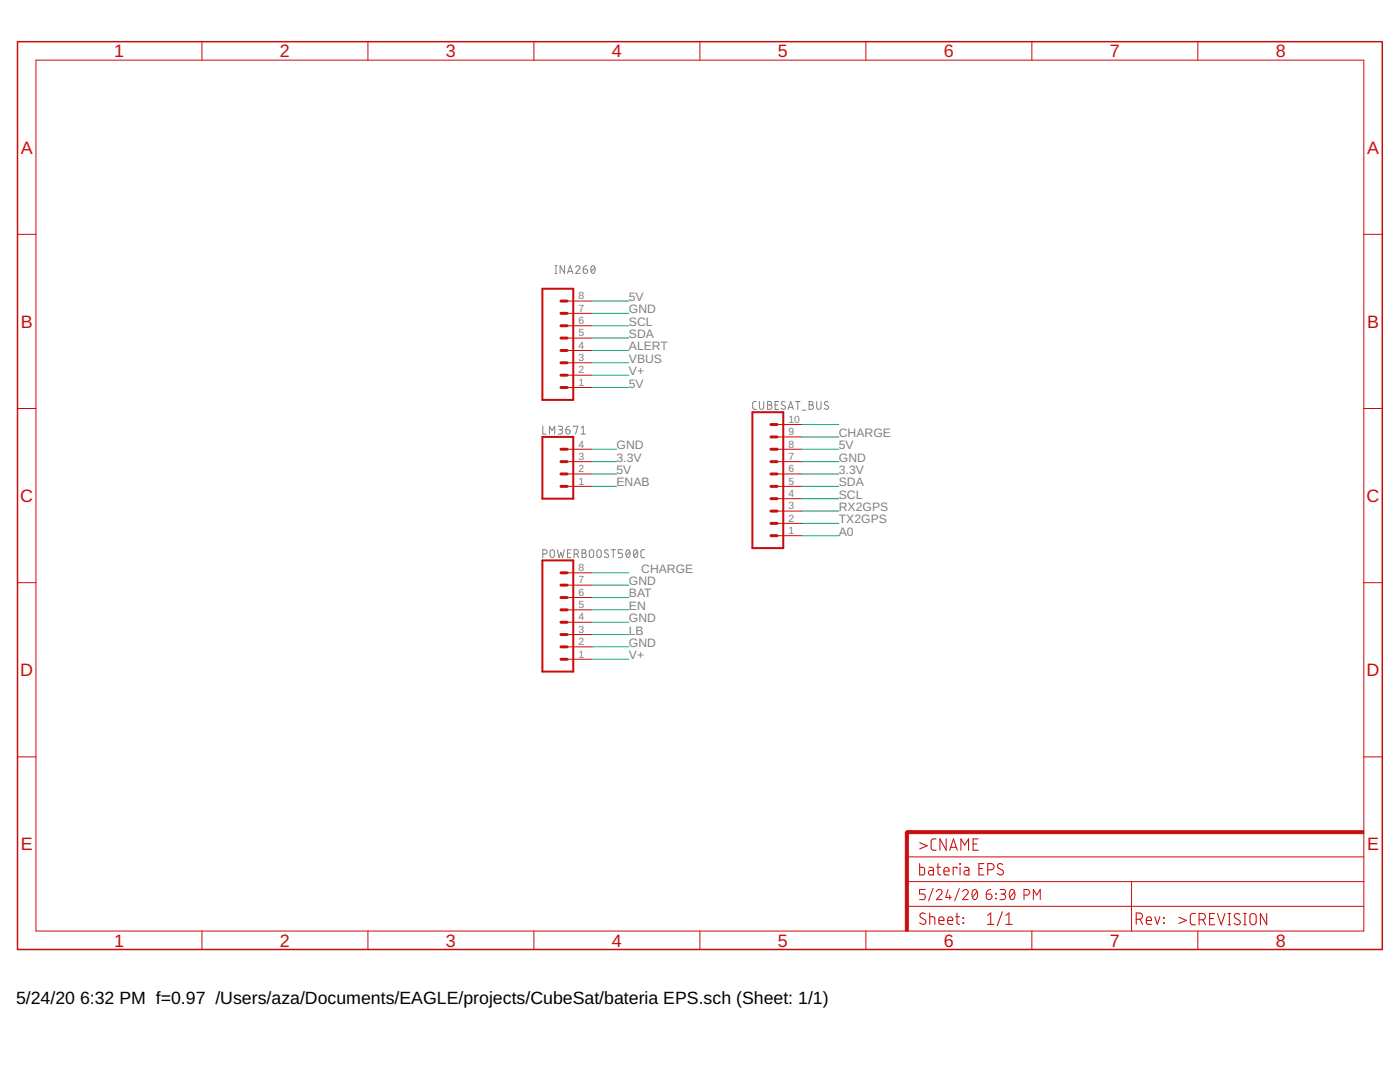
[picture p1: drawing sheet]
<?xml version="1.0" encoding="utf-8"?>
<!DOCTYPE eagle SYSTEM "eagle.dtd">
<!--
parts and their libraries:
SparkFun-Connectors: Licensing: Creative Commons ShareAlike 4.0 International - https://creativecommons.org/licenses/by-sa/4.0
-->
<eagle version="9.6.1">
<drawing>
<settings>
<setting alwaysvectorfont="no"/>
<setting verticaltext="up"/>
</settings>
<grid distance="0.1" unitdist="inch" unit="inch" style="lines" multiple="1" display="no" altdistance="0.01" altunitdist="inch" altunit="inch"/>
<schematic xreflabel="%F%N/%S.%C%R" xrefpart="/%S.%C%R">
<libraries>
<library name="SparkFun-Connectors">
<symbols>
<symbol name="CONN_10">
<wire x1="6.35" y1="-20.32" x2="0" y2="-20.32" width="0.4064" layer="94"/>
<wire x1="3.81" y1="-12.7" x2="5.08" y2="-12.7" width="0.6096" layer="94"/>
<wire x1="3.81" y1="-15.24" x2="5.08" y2="-15.24" width="0.6096" layer="94"/>
<wire x1="3.81" y1="-17.78" x2="5.08" y2="-17.78" width="0.6096" layer="94"/>
<wire x1="0" y1="7.62" x2="0" y2="-20.32" width="0.4064" layer="94"/>
<wire x1="6.35" y1="-20.32" x2="6.35" y2="7.62" width="0.4064" layer="94"/>
<wire x1="0" y1="7.62" x2="6.35" y2="7.62" width="0.4064" layer="94"/>
<wire x1="3.81" y1="-7.62" x2="5.08" y2="-7.62" width="0.6096" layer="94"/>
<wire x1="3.81" y1="-10.16" x2="5.08" y2="-10.16" width="0.6096" layer="94"/>
<wire x1="3.81" y1="-5.08" x2="5.08" y2="-5.08" width="0.6096" layer="94"/>
<wire x1="3.81" y1="-2.54" x2="5.08" y2="-2.54" width="0.6096" layer="94"/>
<wire x1="3.81" y1="0" x2="5.08" y2="0" width="0.6096" layer="94"/>
<wire x1="3.81" y1="2.54" x2="5.08" y2="2.54" width="0.6096" layer="94"/>
<wire x1="3.81" y1="5.08" x2="5.08" y2="5.08" width="0.6096" layer="94"/>
<text x="0" y="-22.606" size="1.778" layer="96" font="vector">&gt;VALUE</text>
<text x="0" y="8.128" size="1.778" layer="95" font="vector">&gt;NAME</text>
<pin name="1" x="10.16" y="-17.78" visible="pad" length="middle" direction="pas" swaplevel="1" rot="R180"/>
<pin name="2" x="10.16" y="-15.24" visible="pad" length="middle" direction="pas" swaplevel="1" rot="R180"/>
<pin name="3" x="10.16" y="-12.7" visible="pad" length="middle" direction="pas" swaplevel="1" rot="R180"/>
<pin name="4" x="10.16" y="-10.16" visible="pad" length="middle" direction="pas" swaplevel="1" rot="R180"/>
<pin name="5" x="10.16" y="-7.62" visible="pad" length="middle" direction="pas" swaplevel="1" rot="R180"/>
<pin name="6" x="10.16" y="-5.08" visible="pad" length="middle" direction="pas" swaplevel="1" rot="R180"/>
<pin name="7" x="10.16" y="-2.54" visible="pad" length="middle" direction="pas" swaplevel="1" rot="R180"/>
<pin name="8" x="10.16" y="0" visible="pad" length="middle" direction="pas" swaplevel="1" rot="R180"/>
<pin name="9" x="10.16" y="2.54" visible="pad" length="middle" direction="pas" swaplevel="1" rot="R180"/>
<pin name="10" x="10.16" y="5.08" visible="pad" length="middle" direction="pas" swaplevel="1" rot="R180"/>
</symbol>
<symbol name="CONN_08">
<wire x1="1.27" y1="-10.16" x2="-5.08" y2="-10.16" width="0.4064" layer="94"/>
<wire x1="-1.27" y1="-2.54" x2="0" y2="-2.54" width="0.6096" layer="94"/>
<wire x1="-1.27" y1="-5.08" x2="0" y2="-5.08" width="0.6096" layer="94"/>
<wire x1="-1.27" y1="-7.62" x2="0" y2="-7.62" width="0.6096" layer="94"/>
<wire x1="-5.08" y1="12.7" x2="-5.08" y2="-10.16" width="0.4064" layer="94"/>
<wire x1="1.27" y1="-10.16" x2="1.27" y2="12.7" width="0.4064" layer="94"/>
<wire x1="-5.08" y1="12.7" x2="1.27" y2="12.7" width="0.4064" layer="94"/>
<wire x1="-1.27" y1="2.54" x2="0" y2="2.54" width="0.6096" layer="94"/>
<wire x1="-1.27" y1="0" x2="0" y2="0" width="0.6096" layer="94"/>
<wire x1="-1.27" y1="5.08" x2="0" y2="5.08" width="0.6096" layer="94"/>
<wire x1="-1.27" y1="7.62" x2="0" y2="7.62" width="0.6096" layer="94"/>
<wire x1="-1.27" y1="10.16" x2="0" y2="10.16" width="0.6096" layer="94"/>
<text x="-5.08" y="-12.446" size="1.778" layer="96" font="vector">&gt;VALUE</text>
<text x="-5.08" y="13.208" size="1.778" layer="95" font="vector">&gt;NAME</text>
<pin name="1" x="5.08" y="-7.62" visible="pad" length="middle" direction="pas" swaplevel="1" rot="R180"/>
<pin name="2" x="5.08" y="-5.08" visible="pad" length="middle" direction="pas" swaplevel="1" rot="R180"/>
<pin name="3" x="5.08" y="-2.54" visible="pad" length="middle" direction="pas" swaplevel="1" rot="R180"/>
<pin name="4" x="5.08" y="0" visible="pad" length="middle" direction="pas" swaplevel="1" rot="R180"/>
<pin name="5" x="5.08" y="2.54" visible="pad" length="middle" direction="pas" swaplevel="1" rot="R180"/>
<pin name="6" x="5.08" y="5.08" visible="pad" length="middle" direction="pas" swaplevel="1" rot="R180"/>
<pin name="7" x="5.08" y="7.62" visible="pad" length="middle" direction="pas" swaplevel="1" rot="R180"/>
<pin name="8" x="5.08" y="10.16" visible="pad" length="middle" direction="pas" swaplevel="1" rot="R180"/>
</symbol>
<symbol name="CONN_04">
<wire x1="1.27" y1="-5.08" x2="-5.08" y2="-5.08" width="0.4064" layer="94"/>
<wire x1="-1.27" y1="2.54" x2="0" y2="2.54" width="0.6096" layer="94"/>
<wire x1="-1.27" y1="0" x2="0" y2="0" width="0.6096" layer="94"/>
<wire x1="-1.27" y1="-2.54" x2="0" y2="-2.54" width="0.6096" layer="94"/>
<wire x1="-5.08" y1="7.62" x2="-5.08" y2="-5.08" width="0.4064" layer="94"/>
<wire x1="1.27" y1="-5.08" x2="1.27" y2="7.62" width="0.4064" layer="94"/>
<wire x1="-5.08" y1="7.62" x2="1.27" y2="7.62" width="0.4064" layer="94"/>
<wire x1="-1.27" y1="5.08" x2="0" y2="5.08" width="0.6096" layer="94"/>
<text x="-5.08" y="-7.366" size="1.778" layer="96" font="vector">&gt;VALUE</text>
<text x="-5.08" y="8.128" size="1.778" layer="95" font="vector">&gt;NAME</text>
<pin name="1" x="5.08" y="-2.54" visible="pad" length="middle" direction="pas" swaplevel="1" rot="R180"/>
<pin name="2" x="5.08" y="0" visible="pad" length="middle" direction="pas" swaplevel="1" rot="R180"/>
<pin name="3" x="5.08" y="2.54" visible="pad" length="middle" direction="pas" swaplevel="1" rot="R180"/>
<pin name="4" x="5.08" y="5.08" visible="pad" length="middle" direction="pas" swaplevel="1" rot="R180"/>
</symbol>
</symbols>
<devicesets>
<deviceset name="CONN_10" prefix="J" uservalue="yes">
<gates>
<gate name="J1" symbol="CONN_10" x="0" y="7.62"/>
</gates>
<devices>
<device name="&quot;" package="1X10">
<connects>
<connect gate="J1" pin="1" pad="1"/>
<connect gate="J1" pin="10" pad="10"/>
<connect gate="J1" pin="2" pad="2"/>
<connect gate="J1" pin="3" pad="3"/>
<connect gate="J1" pin="4" pad="4"/>
<connect gate="J1" pin="5" pad="5"/>
<connect gate="J1" pin="6" pad="6"/>
<connect gate="J1" pin="7" pad="7"/>
<connect gate="J1" pin="8" pad="8"/>
<connect gate="J1" pin="9" pad="9"/>
</connects>
<technologies>
<technology name="">
<attribute name="PROD_ID" value="CONN-11563"/>
</technology>
</technologies>
</device>
<device name="2MM" package="1X10-2MM">
<connects>
<connect gate="J1" pin="1" pad="1"/>
<connect gate="J1" pin="10" pad="10"/>
<connect gate="J1" pin="2" pad="2"/>
<connect gate="J1" pin="3" pad="3"/>
<connect gate="J1" pin="4" pad="4"/>
<connect gate="J1" pin="5" pad="5"/>
<connect gate="J1" pin="6" pad="6"/>
<connect gate="J1" pin="7" pad="7"/>
<connect gate="J1" pin="8" pad="8"/>
<connect gate="J1" pin="9" pad="9"/>
</connects>
<technologies>
<technology name="">
<attribute name="PROD_ID" value="CONN-08875" constant="no"/>
<attribute name="SF_ID" value="PRT-08272" constant="no"/>
</technology>
</technologies>
</device>
<device name="2MMSMD" package="1X10-2MM-SMD">
<connects>
<connect gate="J1" pin="1" pad="1"/>
<connect gate="J1" pin="10" pad="10"/>
<connect gate="J1" pin="2" pad="2"/>
<connect gate="J1" pin="3" pad="3"/>
<connect gate="J1" pin="4" pad="4"/>
<connect gate="J1" pin="5" pad="5"/>
<connect gate="J1" pin="6" pad="6"/>
<connect gate="J1" pin="7" pad="7"/>
<connect gate="J1" pin="8" pad="8"/>
<connect gate="J1" pin="9" pad="9"/>
</connects>
<technologies>
<technology name="">
<attribute name="PROD_ID" value="CONN-09042" constant="no"/>
<attribute name="SF_ID" value="PRT-10030" constant="no"/>
</technology>
</technologies>
</device>
<device name="LOCK" package="1X10_LOCK">
<connects>
<connect gate="J1" pin="1" pad="1"/>
<connect gate="J1" pin="10" pad="10"/>
<connect gate="J1" pin="2" pad="2"/>
<connect gate="J1" pin="3" pad="3"/>
<connect gate="J1" pin="4" pad="4"/>
<connect gate="J1" pin="5" pad="5"/>
<connect gate="J1" pin="6" pad="6"/>
<connect gate="J1" pin="7" pad="7"/>
<connect gate="J1" pin="8" pad="8"/>
<connect gate="J1" pin="9" pad="9"/>
</connects>
<technologies>
<technology name=""/>
</technologies>
</device>
<device name="LOCK_LONGPADS" package="1X10_LOCK_LONGPADS">
<connects>
<connect gate="J1" pin="1" pad="1"/>
<connect gate="J1" pin="10" pad="10"/>
<connect gate="J1" pin="2" pad="2"/>
<connect gate="J1" pin="3" pad="3"/>
<connect gate="J1" pin="4" pad="4"/>
<connect gate="J1" pin="5" pad="5"/>
<connect gate="J1" pin="6" pad="6"/>
<connect gate="J1" pin="7" pad="7"/>
<connect gate="J1" pin="8" pad="8"/>
<connect gate="J1" pin="9" pad="9"/>
</connects>
<technologies>
<technology name=""/>
</technologies>
</device>
<device name="SMD_COMBO-FEMALE" package="1X10_SMD_COMBINED">
<connects>
<connect gate="J1" pin="1" pad="1A 1B"/>
<connect gate="J1" pin="10" pad="10A 10B"/>
<connect gate="J1" pin="2" pad="2A 2B"/>
<connect gate="J1" pin="3" pad="3A 3B"/>
<connect gate="J1" pin="4" pad="4A 4B"/>
<connect gate="J1" pin="5" pad="5A 5B"/>
<connect gate="J1" pin="6" pad="6A 6B"/>
<connect gate="J1" pin="7" pad="7A 7B"/>
<connect gate="J1" pin="8" pad="8A 8B"/>
<connect gate="J1" pin="9" pad="9A 9B"/>
</connects>
<technologies>
<technology name="">
<attribute name="PROD_ID" value="CONN-11219"/>
</technology>
</technologies>
</device>
<device name="SMD_MALE" package="1X10_SMD_MALE">
<connects>
<connect gate="J1" pin="1" pad="1"/>
<connect gate="J1" pin="10" pad="10"/>
<connect gate="J1" pin="2" pad="2"/>
<connect gate="J1" pin="3" pad="3"/>
<connect gate="J1" pin="4" pad="4"/>
<connect gate="J1" pin="5" pad="5"/>
<connect gate="J1" pin="6" pad="6"/>
<connect gate="J1" pin="7" pad="7"/>
<connect gate="J1" pin="8" pad="8"/>
<connect gate="J1" pin="9" pad="9"/>
</connects>
<technologies>
<technology name="">
<attribute name="PROD_ID" value="CONN-11291"/>
</technology>
</technologies>
</device>
<device name="NO_SILK_PTH_FEMALE" package="1X10_NO_SILK">
<connects>
<connect gate="J1" pin="1" pad="1"/>
<connect gate="J1" pin="10" pad="10"/>
<connect gate="J1" pin="2" pad="2"/>
<connect gate="J1" pin="3" pad="3"/>
<connect gate="J1" pin="4" pad="4"/>
<connect gate="J1" pin="5" pad="5"/>
<connect gate="J1" pin="6" pad="6"/>
<connect gate="J1" pin="7" pad="7"/>
<connect gate="J1" pin="8" pad="8"/>
<connect gate="J1" pin="9" pad="9"/>
</connects>
<technologies>
<technology name=""/>
</technologies>
</device>
<device name="LOCK_NS" package="1X10_LOCK_NS">
<connects>
<connect gate="J1" pin="1" pad="1"/>
<connect gate="J1" pin="10" pad="10"/>
<connect gate="J1" pin="2" pad="2"/>
<connect gate="J1" pin="3" pad="3"/>
<connect gate="J1" pin="4" pad="4"/>
<connect gate="J1" pin="5" pad="5"/>
<connect gate="J1" pin="6" pad="6"/>
<connect gate="J1" pin="7" pad="7"/>
<connect gate="J1" pin="8" pad="8"/>
<connect gate="J1" pin="9" pad="9"/>
</connects>
<technologies>
<technology name=""/>
</technologies>
</device>
<device name="1.25MM_SMD" package="1X10-1.25MM-SMD">
<connects>
<connect gate="J1" pin="1" pad="1"/>
<connect gate="J1" pin="10" pad="10"/>
<connect gate="J1" pin="2" pad="2"/>
<connect gate="J1" pin="3" pad="3"/>
<connect gate="J1" pin="4" pad="4"/>
<connect gate="J1" pin="5" pad="5"/>
<connect gate="J1" pin="6" pad="6"/>
<connect gate="J1" pin="7" pad="7"/>
<connect gate="J1" pin="8" pad="8"/>
<connect gate="J1" pin="9" pad="9"/>
</connects>
<technologies>
<technology name=""/>
</technologies>
</device>
<device name="3.5MM-10" package="SCREWTERMINAL-3.5MM-10">
<connects>
<connect gate="J1" pin="1" pad="1"/>
<connect gate="J1" pin="10" pad="10"/>
<connect gate="J1" pin="2" pad="2"/>
<connect gate="J1" pin="3" pad="3"/>
<connect gate="J1" pin="4" pad="4"/>
<connect gate="J1" pin="5" pad="5"/>
<connect gate="J1" pin="6" pad="6"/>
<connect gate="J1" pin="7" pad="7"/>
<connect gate="J1" pin="8" pad="8"/>
<connect gate="J1" pin="9" pad="9"/>
</connects>
<technologies>
<technology name=""/>
</technologies>
</device>
</devices>
</deviceset>
<deviceset name="CONN_08" prefix="J" uservalue="yes">
<gates>
<gate name="G$1" symbol="CONN_08" x="-2.54" y="0"/>
</gates>
<devices>
<device name="&quot;" package="1X08">
<connects>
<connect gate="G$1" pin="1" pad="1"/>
<connect gate="G$1" pin="2" pad="2"/>
<connect gate="G$1" pin="3" pad="3"/>
<connect gate="G$1" pin="4" pad="4"/>
<connect gate="G$1" pin="5" pad="5"/>
<connect gate="G$1" pin="6" pad="6"/>
<connect gate="G$1" pin="7" pad="7"/>
<connect gate="G$1" pin="8" pad="8"/>
</connects>
<technologies>
<technology name="">
<attribute name="PROD_ID" value="CONN-08438"/>
</technology>
</technologies>
</device>
<device name="LOCK" package="1X08_LOCK">
<connects>
<connect gate="G$1" pin="1" pad="1"/>
<connect gate="G$1" pin="2" pad="2"/>
<connect gate="G$1" pin="3" pad="3"/>
<connect gate="G$1" pin="4" pad="4"/>
<connect gate="G$1" pin="5" pad="5"/>
<connect gate="G$1" pin="6" pad="6"/>
<connect gate="G$1" pin="7" pad="7"/>
<connect gate="G$1" pin="8" pad="8"/>
</connects>
<technologies>
<technology name=""/>
</technologies>
</device>
<device name="LOCK_LONGPADS" package="1X08_LOCK_LONGPADS">
<connects>
<connect gate="G$1" pin="1" pad="1"/>
<connect gate="G$1" pin="2" pad="2"/>
<connect gate="G$1" pin="3" pad="3"/>
<connect gate="G$1" pin="4" pad="4"/>
<connect gate="G$1" pin="5" pad="5"/>
<connect gate="G$1" pin="6" pad="6"/>
<connect gate="G$1" pin="7" pad="7"/>
<connect gate="G$1" pin="8" pad="8"/>
</connects>
<technologies>
<technology name=""/>
</technologies>
</device>
<device name="LONGPADS" package="1X08_LONGPADS">
<connects>
<connect gate="G$1" pin="1" pad="1"/>
<connect gate="G$1" pin="2" pad="2"/>
<connect gate="G$1" pin="3" pad="3"/>
<connect gate="G$1" pin="4" pad="4"/>
<connect gate="G$1" pin="5" pad="5"/>
<connect gate="G$1" pin="6" pad="6"/>
<connect gate="G$1" pin="7" pad="7"/>
<connect gate="G$1" pin="8" pad="8"/>
</connects>
<technologies>
<technology name=""/>
</technologies>
</device>
<device name="3.5MM-8" package="SCREWTERMINAL-3.5MM-8">
<connects>
<connect gate="G$1" pin="1" pad="1"/>
<connect gate="G$1" pin="2" pad="2"/>
<connect gate="G$1" pin="3" pad="3"/>
<connect gate="G$1" pin="4" pad="4"/>
<connect gate="G$1" pin="5" pad="5"/>
<connect gate="G$1" pin="6" pad="6"/>
<connect gate="G$1" pin="7" pad="7"/>
<connect gate="G$1" pin="8" pad="8"/>
</connects>
<technologies>
<technology name=""/>
</technologies>
</device>
<device name="SMD-STRAIGHT-FEMALE" package="1X08_SMD">
<connects>
<connect gate="G$1" pin="1" pad="1"/>
<connect gate="G$1" pin="2" pad="2"/>
<connect gate="G$1" pin="3" pad="3"/>
<connect gate="G$1" pin="4" pad="4"/>
<connect gate="G$1" pin="5" pad="5"/>
<connect gate="G$1" pin="6" pad="6"/>
<connect gate="G$1" pin="7" pad="7"/>
<connect gate="G$1" pin="8" pad="8"/>
</connects>
<technologies>
<technology name="">
<attribute name="PROD_ID" value="CONN-10204"/>
<attribute name="SF_ID" value="PRT-11543" constant="no"/>
</technology>
</technologies>
</device>
<device name="SMD-STRAIGHT-ALT-FEMALE" package="1X08_SMD_ALT">
<connects>
<connect gate="G$1" pin="1" pad="1"/>
<connect gate="G$1" pin="2" pad="2"/>
<connect gate="G$1" pin="3" pad="3"/>
<connect gate="G$1" pin="4" pad="4"/>
<connect gate="G$1" pin="5" pad="5"/>
<connect gate="G$1" pin="6" pad="6"/>
<connect gate="G$1" pin="7" pad="7"/>
<connect gate="G$1" pin="8" pad="8"/>
</connects>
<technologies>
<technology name="">
<attribute name="PROD_ID" value="CONN-10204"/>
<attribute name="SF_ID" value="PRT-11543" constant="no"/>
</technology>
</technologies>
</device>
<device name="SMD-COMBO-FEMALE" package="1X08_SMD_COMBINED">
<connects>
<connect gate="G$1" pin="1" pad="1 1@2"/>
<connect gate="G$1" pin="2" pad="2 2@2"/>
<connect gate="G$1" pin="3" pad="3 3@2"/>
<connect gate="G$1" pin="4" pad="4 4@2"/>
<connect gate="G$1" pin="5" pad="5 5@2"/>
<connect gate="G$1" pin="6" pad="6 6@2"/>
<connect gate="G$1" pin="7" pad="7 7@2"/>
<connect gate="G$1" pin="8" pad="8 8@2"/>
</connects>
<technologies>
<technology name="">
<attribute name="PROD_ID" value="CONN-10204"/>
<attribute name="SF_ID" value="PRT-11543" constant="no"/>
</technology>
</technologies>
</device>
<device name="BM08B-SRSS-TB" package="BM08B-SRSS-TB">
<connects>
<connect gate="G$1" pin="1" pad="1"/>
<connect gate="G$1" pin="2" pad="2"/>
<connect gate="G$1" pin="3" pad="3"/>
<connect gate="G$1" pin="4" pad="4"/>
<connect gate="G$1" pin="5" pad="5"/>
<connect gate="G$1" pin="6" pad="6"/>
<connect gate="G$1" pin="7" pad="7"/>
<connect gate="G$1" pin="8" pad="8"/>
</connects>
<technologies>
<technology name="">
<attribute name="PROD_ID" value="CONN-10556" constant="no"/>
</technology>
</technologies>
</device>
<device name="SMD-MALE" package="1X08_SMD_MALE">
<connects>
<connect gate="G$1" pin="1" pad="1"/>
<connect gate="G$1" pin="2" pad="2"/>
<connect gate="G$1" pin="3" pad="3"/>
<connect gate="G$1" pin="4" pad="4"/>
<connect gate="G$1" pin="5" pad="5"/>
<connect gate="G$1" pin="6" pad="6"/>
<connect gate="G$1" pin="7" pad="7"/>
<connect gate="G$1" pin="8" pad="8"/>
</connects>
<technologies>
<technology name="">
<attribute name="PROD_ID" value="CONN-11292"/>
<attribute name="SF_ID" value="PRT-11541" constant="no"/>
</technology>
</technologies>
</device>
<device name="NO_SILK_FEMALE_PTH" package="1X08_NO_SILK">
<connects>
<connect gate="G$1" pin="1" pad="1"/>
<connect gate="G$1" pin="2" pad="2"/>
<connect gate="G$1" pin="3" pad="3"/>
<connect gate="G$1" pin="4" pad="4"/>
<connect gate="G$1" pin="5" pad="5"/>
<connect gate="G$1" pin="6" pad="6"/>
<connect gate="G$1" pin="7" pad="7"/>
<connect gate="G$1" pin="8" pad="8"/>
</connects>
<technologies>
<technology name="">
<attribute name="PROD_ID" value="CONN-08438"/>
</technology>
</technologies>
</device>
<device name="LOCK_NO_SILK" package="1X08_LOCK_NO_SILK">
<connects>
<connect gate="G$1" pin="1" pad="1"/>
<connect gate="G$1" pin="2" pad="2"/>
<connect gate="G$1" pin="3" pad="3"/>
<connect gate="G$1" pin="4" pad="4"/>
<connect gate="G$1" pin="5" pad="5"/>
<connect gate="G$1" pin="6" pad="6"/>
<connect gate="G$1" pin="7" pad="7"/>
<connect gate="G$1" pin="8" pad="8"/>
</connects>
<technologies>
<technology name=""/>
</technologies>
</device>
<device name="FEMALE_LOCK" package="1X08_FEMALE_LOCK">
<connects>
<connect gate="G$1" pin="1" pad="1"/>
<connect gate="G$1" pin="2" pad="2"/>
<connect gate="G$1" pin="3" pad="3"/>
<connect gate="G$1" pin="4" pad="4"/>
<connect gate="G$1" pin="5" pad="5"/>
<connect gate="G$1" pin="6" pad="6"/>
<connect gate="G$1" pin="7" pad="7"/>
<connect gate="G$1" pin="8" pad="8"/>
</connects>
<technologies>
<technology name="">
<attribute name="PROD_ID" value="CONN-09233" constant="no"/>
<attribute name="SF_ID" value="PRT-09279" constant="no"/>
</technology>
</technologies>
</device>
<device name="SMD-COMBO-FEMALE_NC" package="1X08_SMD_COMBINED_NC">
<connects>
<connect gate="G$1" pin="1" pad="1 1@2"/>
<connect gate="G$1" pin="2" pad="2 2@2"/>
<connect gate="G$1" pin="3" pad="3 3@2"/>
<connect gate="G$1" pin="4" pad="4 4@2"/>
<connect gate="G$1" pin="5" pad="5 5@2"/>
<connect gate="G$1" pin="6" pad="6 6@2"/>
<connect gate="G$1" pin="7" pad="7 7@2"/>
<connect gate="G$1" pin="8" pad="8 8@2"/>
</connects>
<technologies>
<technology name="">
<attribute name="PROD_ID" value="CONN-10204" constant="no"/>
</technology>
</technologies>
</device>
</devices>
</deviceset>
<deviceset name="CONN_04" prefix="J" uservalue="yes">
<gates>
<gate name="J1" symbol="CONN_04" x="-2.54" y="0"/>
</gates>
<devices>
<device name="PTH" package="1X04">
<connects>
<connect gate="J1" pin="1" pad="1"/>
<connect gate="J1" pin="2" pad="2"/>
<connect gate="J1" pin="3" pad="3"/>
<connect gate="J1" pin="4" pad="4"/>
</connects>
<technologies>
<technology name="">
<attribute name="PROD_ID" value="CONN-09696" constant="no"/>
</technology>
</technologies>
</device>
<device name="POLAR" package="MOLEX-1X4">
<connects>
<connect gate="J1" pin="1" pad="1"/>
<connect gate="J1" pin="2" pad="2"/>
<connect gate="J1" pin="3" pad="3"/>
<connect gate="J1" pin="4" pad="4"/>
</connects>
<technologies>
<technology name="">
<attribute name="PROD_ID" value="CONN-08186" constant="no"/>
<attribute name="SF_ID" value="PRT-08231" constant="no"/>
</technology>
</technologies>
</device>
<device name="SCREW" package="SCREWTERMINAL-3.5MM-4">
<connects>
<connect gate="J1" pin="1" pad="1"/>
<connect gate="J1" pin="2" pad="2"/>
<connect gate="J1" pin="3" pad="3"/>
<connect gate="J1" pin="4" pad="4"/>
</connects>
<technologies>
<technology name="">
<attribute name="PROD_ID" value="CONN-14485"/>
</technology>
</technologies>
</device>
<device name="1.27MM" package="1X04_1.27MM">
<connects>
<connect gate="J1" pin="1" pad="1"/>
<connect gate="J1" pin="2" pad="2"/>
<connect gate="J1" pin="3" pad="3"/>
<connect gate="J1" pin="4" pad="4"/>
</connects>
<technologies>
<technology name=""/>
</technologies>
</device>
<device name="LOCK" package="1X04_LOCK">
<connects>
<connect gate="J1" pin="1" pad="1"/>
<connect gate="J1" pin="2" pad="2"/>
<connect gate="J1" pin="3" pad="3"/>
<connect gate="J1" pin="4" pad="4"/>
</connects>
<technologies>
<technology name="">
<attribute name="PROD_ID" value="CONN-09696" constant="no"/>
</technology>
</technologies>
</device>
<device name="LOCK_LONGPADS" package="1X04_LOCK_LONGPADS">
<connects>
<connect gate="J1" pin="1" pad="1"/>
<connect gate="J1" pin="2" pad="2"/>
<connect gate="J1" pin="3" pad="3"/>
<connect gate="J1" pin="4" pad="4"/>
</connects>
<technologies>
<technology name="">
<attribute name="PROD_ID" value="CONN-09696" constant="no"/>
</technology>
</technologies>
</device>
<device name="POLAR_LOCK" package="MOLEX-1X4_LOCK">
<connects>
<connect gate="J1" pin="1" pad="1"/>
<connect gate="J1" pin="2" pad="2"/>
<connect gate="J1" pin="3" pad="3"/>
<connect gate="J1" pin="4" pad="4"/>
</connects>
<technologies>
<technology name="">
<attribute name="PROD_ID" value="CONN-08186" constant="no"/>
<attribute name="SF_ID" value="PRT-08231" constant="no"/>
</technology>
</technologies>
</device>
<device name="SMD" package="1X04_SMD_RA_MALE">
<connects>
<connect gate="J1" pin="1" pad="1"/>
<connect gate="J1" pin="2" pad="2"/>
<connect gate="J1" pin="3" pad="3"/>
<connect gate="J1" pin="4" pad="4"/>
</connects>
<technologies>
<technology name="">
<attribute name="PROD_ID" value="CONN-09140" constant="no"/>
<attribute name="SF_ID" value="PRT-12638" constant="no"/>
</technology>
</technologies>
</device>
<device name="LONGPADS" package="1X04_LONGPADS">
<connects>
<connect gate="J1" pin="1" pad="1"/>
<connect gate="J1" pin="2" pad="2"/>
<connect gate="J1" pin="3" pad="3"/>
<connect gate="J1" pin="4" pad="4"/>
</connects>
<technologies>
<technology name="">
<attribute name="PROD_ID" value="CONN-09696" constant="no"/>
</technology>
</technologies>
</device>
<device name="1X04_NO_SILK" package="1X04_NO_SILK">
<connects>
<connect gate="J1" pin="1" pad="1"/>
<connect gate="J1" pin="2" pad="2"/>
<connect gate="J1" pin="3" pad="3"/>
<connect gate="J1" pin="4" pad="4"/>
</connects>
<technologies>
<technology name="">
<attribute name="PROD_ID" value="CONN-09696" constant="no"/>
</technology>
</technologies>
</device>
<device name="JST-PTH" package="JST-4-PTH">
<connects>
<connect gate="J1" pin="1" pad="1"/>
<connect gate="J1" pin="2" pad="2"/>
<connect gate="J1" pin="3" pad="3"/>
<connect gate="J1" pin="4" pad="4"/>
</connects>
<technologies>
<technology name="">
<attribute name="PROD_ID" value="WIRE-13531" constant="no"/>
<attribute name="SF_ID" value="PRT-09916" constant="no"/>
</technology>
</technologies>
</device>
<device name="SCREW_LOCK" package="SCREWTERMINAL-3.5MM-4_LOCK">
<connects>
<connect gate="J1" pin="1" pad="1"/>
<connect gate="J1" pin="2" pad="2"/>
<connect gate="J1" pin="3" pad="3"/>
<connect gate="J1" pin="4" pad="4"/>
</connects>
<technologies>
<technology name=""/>
</technologies>
</device>
<device name="SMD2" package="JST04_1MM_RA">
<connects>
<connect gate="J1" pin="1" pad="1"/>
<connect gate="J1" pin="2" pad="2"/>
<connect gate="J1" pin="3" pad="3"/>
<connect gate="J1" pin="4" pad="4"/>
</connects>
<technologies>
<technology name="">
<attribute name="PROD_ID" value="CONN-10310" constant="no"/>
<attribute name="SF_ID" value="PRT-10208" constant="no"/>
</technology>
</technologies>
</device>
<device name="SMD_STRAIGHT_COMBO" package="1X04_SMD_VERTICAL_COMBO">
<connects>
<connect gate="J1" pin="1" pad="1 1-2"/>
<connect gate="J1" pin="2" pad="2 2-2"/>
<connect gate="J1" pin="3" pad="3 3-2"/>
<connect gate="J1" pin="4" pad="4 4-2"/>
</connects>
<technologies>
<technology name="">
<attribute name="PROD_ID" value="CONN-08511"/>
<attribute name="VALUE" value="1X04_SMD_STRAIGHT_COMBO"/>
</technology>
</technologies>
</device>
<device name="SMD_LONG" package="1X04_SMD_LONG">
<connects>
<connect gate="J1" pin="1" pad="1"/>
<connect gate="J1" pin="2" pad="2"/>
<connect gate="J1" pin="3" pad="3"/>
<connect gate="J1" pin="4" pad="4"/>
</connects>
<technologies>
<technology name="">
<attribute name="PROD_ID" value="CONN-09140" constant="no"/>
<attribute name="SF_ID" value="PRT-12638" constant="no"/>
</technology>
</technologies>
</device>
<device name="JST-PTH-VERT" package="JST-4-PTH-VERT">
<connects>
<connect gate="J1" pin="1" pad="1"/>
<connect gate="J1" pin="2" pad="2"/>
<connect gate="J1" pin="3" pad="3"/>
<connect gate="J1" pin="4" pad="4"/>
</connects>
<technologies>
<technology name="">
<attribute name="PROD_ID" value="CONN-13251"/>
</technology>
</technologies>
</device>
<device name="SMD_RA_FEMALE" package="1X04_SMD_RA_FEMALE">
<connects>
<connect gate="J1" pin="1" pad="1"/>
<connect gate="J1" pin="2" pad="2"/>
<connect gate="J1" pin="3" pad="3"/>
<connect gate="J1" pin="4" pad="4"/>
</connects>
<technologies>
<technology name="">
<attribute name="PROD_ID" value="CONN-12382" constant="no"/>
</technology>
</technologies>
</device>
<device name="SPRING" package="1X04_SPRING_TERMINAL">
<connects>
<connect gate="J1" pin="1" pad="1 5"/>
<connect gate="J1" pin="2" pad="2 6"/>
<connect gate="J1" pin="3" pad="3 7"/>
<connect gate="J1" pin="4" pad="4 8"/>
</connects>
<technologies>
<technology name="">
<attribute name="PROD_ID" value="CONN-14363" constant="no"/>
<attribute name="SF_ID" value="PRT-08075" constant="no"/>
</technology>
</technologies>
</device>
<device name="1.27MM_NO_SILK" package="1X04_1.27MM_NO_SILK">
<connects>
<connect gate="J1" pin="1" pad="1"/>
<connect gate="J1" pin="2" pad="2"/>
<connect gate="J1" pin="3" pad="3"/>
<connect gate="J1" pin="4" pad="4"/>
</connects>
<technologies>
<technology name=""/>
</technologies>
</device>
<device name="LATCH" package="LATCHTERMINAL-5MM-4">
<connects>
<connect gate="J1" pin="1" pad="1"/>
<connect gate="J1" pin="2" pad="2"/>
<connect gate="J1" pin="3" pad="3"/>
<connect gate="J1" pin="4" pad="4"/>
</connects>
<technologies>
<technology name="">
<attribute name="PROD_ID" value="PRT-15900" constant="no"/>
</technology>
</technologies>
</device>
</devices>
</deviceset>
</devicesets>
</library>
<library name="SparkFun-Aesthetics">
<symbols>
<symbol name="FR-A4L">
<rectangle x1="178.7652" y1="0" x2="179.3748" y2="20.32" layer="94"/>
<rectangle x1="225.7552" y1="-26.67" x2="226.3648" y2="67.31" layer="94" rot="R90"/>
<wire x1="225.29" y1="-0.1" x2="225.29" y2="5.08" width="0.1016" layer="94"/>
<wire x1="225.29" y1="5.08" x2="273.05" y2="5.08" width="0.1016" layer="94"/>
<wire x1="225.29" y1="5.08" x2="179.07" y2="5.08" width="0.1016" layer="94"/>
<wire x1="179.07" y1="10.16" x2="225.29" y2="10.16" width="0.1016" layer="94"/>
<wire x1="225.29" y1="10.16" x2="273.05" y2="10.16" width="0.1016" layer="94"/>
<wire x1="179.07" y1="15.24" x2="273.05" y2="15.24" width="0.1016" layer="94"/>
<wire x1="225.29" y1="5.08" x2="225.29" y2="10.16" width="0.1016" layer="94"/>
<wire x1="179.07" y1="19.05" x2="179.07" y2="20.32" width="0.6096" layer="94"/>
<wire x1="179.07" y1="20.32" x2="180.34" y2="20.32" width="0.6096" layer="94"/>
<text x="181.61" y="11.43" size="2.54" layer="94" font="vector">&gt;DRAWING_NAME</text>
<text x="181.61" y="6.35" size="2.286" layer="94" font="vector">&gt;LAST_DATE_TIME</text>
<text x="195.58" y="1.27" size="2.54" layer="94" font="vector">&gt;SHEET</text>
<text x="181.61" y="1.27" size="2.54" layer="94" font="vector">Sheet:</text>
<text x="181.61" y="16.51" size="2.54" layer="94" font="vector">&gt;CNAME</text>
<text x="226.16" y="1.27" size="2.54" layer="94" font="vector">Rev:</text>
<text x="226.26" y="6.35" size="2.54" layer="94" font="vector">&gt;DESIGNER</text>
<text x="234.92" y="1.17" size="2.54" layer="94" font="vector">&gt;CREVISION</text>
<frame x1="-3.81" y1="-3.81" x2="276.86" y2="182.88" columns="8" rows="5" layer="94"/>
</symbol>
</symbols>
<devicesets>
<deviceset name="FRAME-A4L" prefix="FRAME">
<gates>
<gate name="G$1" symbol="FR-A4L" x="0" y="0"/>
</gates>
<devices>
<device name="">
<technologies>
<technology name="">
<attribute name="DESIGNER" value="" constant="no"/>
<attribute name="REV" value="" constant="no"/>
</technology>
</technologies>
</device>
</devices>
</deviceset>
</devicesets>
</library>
</libraries>
<attributes>
</attributes>
<variantdefs>
</variantdefs>
<classes>
<class number="0" name="default" width="0" drill="0">
</class>
</classes>
<parts>
<part name="CUBESAT_BUS" library="SparkFun-Connectors" deviceset="CONN_10" device="&quot;"/>
<part name="POWERBOOST500C" library="SparkFun-Connectors" deviceset="CONN_08" device="&quot;"/>
<part name="INA260" library="SparkFun-Connectors" deviceset="CONN_08" device="&quot;"/>
<part name="LM3671" library="SparkFun-Connectors" deviceset="CONN_04" device="PTH"/>
<part name="FRAME1" library="SparkFun-Aesthetics" deviceset="FRAME-A4L" device=""/>
</parts>
<sheets>
<sheet>
<plain>
</plain>
<instances>
<instance part="CUBESAT_BUS" gate="J1" x="149.86" y="101.6" smashed="yes">
<attribute name="VALUE" x="149.86" y="78.994" size="1.778" layer="96" font="vector"/>
<attribute name="NAME" x="149.86" y="109.728" size="1.778" layer="95" font="vector"/>
</instance>
<instance part="POWERBOOST500C" gate="G$1" x="111.76" y="66.04" smashed="yes">
<attribute name="VALUE" x="106.68" y="53.594" size="1.778" layer="96" font="vector"/>
<attribute name="NAME" x="106.68" y="79.248" size="1.778" layer="95" font="vector"/>
</instance>
<instance part="INA260" gate="G$1" x="111.76" y="121.92" smashed="yes">
<attribute name="VALUE" x="106.68" y="109.474" size="1.778" layer="96" font="vector"/>
<attribute name="NAME" x="109.22" y="137.668" size="1.778" layer="95" font="vector"/>
</instance>
<instance part="LM3671" gate="J1" x="111.76" y="96.52" smashed="yes">
<attribute name="VALUE" x="106.68" y="89.154" size="1.778" layer="96" font="vector"/>
<attribute name="NAME" x="106.68" y="104.648" size="1.778" layer="95" font="vector"/>
</instance>
<instance part="FRAME1" gate="G$1" x="2.54" y="2.54" smashed="yes">
<attribute name="DRAWING_NAME" x="184.15" y="13.97" size="2.54" layer="94" font="vector"/>
<attribute name="LAST_DATE_TIME" x="184.15" y="8.89" size="2.286" layer="94" font="vector"/>
<attribute name="SHEET" x="198.12" y="3.81" size="2.54" layer="94" font="vector"/>
<attribute name="DESIGNER" x="228.8" y="8.89" size="2.54" layer="94" font="vector"/>
</instance>
</instances>
<busses>
</busses>
<nets>
<net name="ALERT" class="0">
<segment>
<pinref part="INA260" gate="G$1" pin="4"/>
<wire x1="116.84" y1="121.92" x2="124.46" y2="121.92" width="0.1524" layer="91"/>
<label x="124.46" y="121.92" size="1.778" layer="95"/>
</segment>
</net>
<net name="VBUS" class="0">
<segment>
<pinref part="INA260" gate="G$1" pin="3"/>
<wire x1="116.84" y1="119.38" x2="124.46" y2="119.38" width="0.1524" layer="91"/>
<label x="124.46" y="119.38" size="1.778" layer="95"/>
</segment>
</net>
<net name="BAT" class="0">
<segment>
<pinref part="POWERBOOST500C" gate="G$1" pin="6"/>
<wire x1="116.84" y1="71.12" x2="124.46" y2="71.12" width="0.1524" layer="91"/>
<label x="124.46" y="71.12" size="1.778" layer="95"/>
</segment>
</net>
<net name="EN" class="0">
<segment>
<pinref part="POWERBOOST500C" gate="G$1" pin="5"/>
<wire x1="116.84" y1="68.58" x2="124.46" y2="68.58" width="0.1524" layer="91"/>
<label x="124.46" y="68.58" size="1.778" layer="95"/>
</segment>
</net>
<net name="LB" class="0">
<segment>
<pinref part="POWERBOOST500C" gate="G$1" pin="3"/>
<wire x1="116.84" y1="63.5" x2="124.46" y2="63.5" width="0.1524" layer="91"/>
<label x="124.46" y="63.5" size="1.778" layer="95"/>
</segment>
</net>
<net name="V+" class="0">
<segment>
<pinref part="POWERBOOST500C" gate="G$1" pin="1"/>
<wire x1="116.84" y1="58.42" x2="124.46" y2="58.42" width="0.1524" layer="91"/>
<label x="124.46" y="58.42" size="1.778" layer="95"/>
</segment>
<segment>
<pinref part="INA260" gate="G$1" pin="2"/>
<wire x1="116.84" y1="116.84" x2="124.46" y2="116.84" width="0.1524" layer="91"/>
<label x="124.46" y="116.84" size="1.778" layer="95"/>
</segment>
</net>
<net name="N$20" class="0">
<segment>
<pinref part="CUBESAT_BUS" gate="J1" pin="10"/>
<wire x1="160.02" y1="106.68" x2="167.64" y2="106.68" width="0.1524" layer="91"/>
</segment>
</net>
<net name="CHARGE" class="0">
<segment>
<pinref part="CUBESAT_BUS" gate="J1" pin="9"/>
<wire x1="160.02" y1="104.14" x2="167.64" y2="104.14" width="0.1524" layer="91"/>
<label x="167.64" y="104.14" size="1.778" layer="95"/>
</segment>
<segment>
<pinref part="POWERBOOST500C" gate="G$1" pin="8"/>
<wire x1="116.84" y1="76.2" x2="124.46" y2="76.2" width="0.1524" layer="91"/>
<label x="127" y="76.2" size="1.778" layer="95"/>
</segment>
</net>
<net name="5V" class="0">
<segment>
<pinref part="CUBESAT_BUS" gate="J1" pin="8"/>
<wire x1="160.02" y1="101.6" x2="167.64" y2="101.6" width="0.1524" layer="91"/>
<label x="167.64" y="101.6" size="1.778" layer="95"/>
</segment>
<segment>
<pinref part="INA260" gate="G$1" pin="8"/>
<wire x1="116.84" y1="132.08" x2="124.46" y2="132.08" width="0.1524" layer="91"/>
<label x="124.46" y="132.08" size="1.778" layer="95"/>
</segment>
<segment>
<pinref part="LM3671" gate="J1" pin="2"/>
<wire x1="116.84" y1="96.52" x2="121.92" y2="96.52" width="0.1524" layer="91"/>
<label x="121.92" y="96.52" size="1.778" layer="95"/>
</segment>
<segment>
<pinref part="INA260" gate="G$1" pin="1"/>
<wire x1="116.84" y1="114.3" x2="124.46" y2="114.3" width="0.1524" layer="91"/>
<label x="124.46" y="114.3" size="1.778" layer="95"/>
</segment>
</net>
<net name="GND" class="0">
<segment>
<pinref part="CUBESAT_BUS" gate="J1" pin="7"/>
<wire x1="160.02" y1="99.06" x2="167.64" y2="99.06" width="0.1524" layer="91"/>
<label x="167.64" y="99.06" size="1.778" layer="95"/>
</segment>
<segment>
<pinref part="POWERBOOST500C" gate="G$1" pin="7"/>
<wire x1="116.84" y1="73.66" x2="124.46" y2="73.66" width="0.1524" layer="91"/>
<label x="124.46" y="73.66" size="1.778" layer="95"/>
</segment>
<segment>
<pinref part="POWERBOOST500C" gate="G$1" pin="4"/>
<wire x1="116.84" y1="66.04" x2="124.46" y2="66.04" width="0.1524" layer="91"/>
<label x="124.46" y="66.04" size="1.778" layer="95"/>
</segment>
<segment>
<pinref part="POWERBOOST500C" gate="G$1" pin="2"/>
<wire x1="116.84" y1="60.96" x2="124.46" y2="60.96" width="0.1524" layer="91"/>
<label x="124.46" y="60.96" size="1.778" layer="95"/>
</segment>
<segment>
<pinref part="INA260" gate="G$1" pin="7"/>
<wire x1="116.84" y1="129.54" x2="124.46" y2="129.54" width="0.1524" layer="91"/>
<label x="124.46" y="129.54" size="1.778" layer="95"/>
</segment>
<segment>
<pinref part="LM3671" gate="J1" pin="4"/>
<wire x1="116.84" y1="101.6" x2="121.92" y2="101.6" width="0.1524" layer="91"/>
<label x="121.92" y="101.6" size="1.778" layer="95"/>
</segment>
</net>
<net name="3.3V" class="0">
<segment>
<pinref part="CUBESAT_BUS" gate="J1" pin="6"/>
<wire x1="160.02" y1="96.52" x2="167.64" y2="96.52" width="0.1524" layer="91"/>
<label x="167.64" y="96.52" size="1.778" layer="95"/>
</segment>
<segment>
<pinref part="LM3671" gate="J1" pin="3"/>
<wire x1="116.84" y1="99.06" x2="121.92" y2="99.06" width="0.1524" layer="91"/>
<label x="121.92" y="99.06" size="1.778" layer="95"/>
</segment>
</net>
<net name="SDA" class="0">
<segment>
<pinref part="CUBESAT_BUS" gate="J1" pin="5"/>
<wire x1="160.02" y1="93.98" x2="167.64" y2="93.98" width="0.1524" layer="91"/>
<label x="167.64" y="93.98" size="1.778" layer="95"/>
</segment>
<segment>
<pinref part="INA260" gate="G$1" pin="5"/>
<wire x1="116.84" y1="124.46" x2="124.46" y2="124.46" width="0.1524" layer="91"/>
<label x="124.46" y="124.46" size="1.778" layer="95"/>
</segment>
</net>
<net name="SCL" class="0">
<segment>
<pinref part="CUBESAT_BUS" gate="J1" pin="4"/>
<wire x1="160.02" y1="91.44" x2="167.64" y2="91.44" width="0.1524" layer="91"/>
<label x="167.64" y="91.44" size="1.778" layer="95"/>
</segment>
<segment>
<pinref part="INA260" gate="G$1" pin="6"/>
<wire x1="116.84" y1="127" x2="124.46" y2="127" width="0.1524" layer="91"/>
<label x="124.46" y="127" size="1.778" layer="95"/>
</segment>
</net>
<net name="RX2GPS" class="0">
<segment>
<pinref part="CUBESAT_BUS" gate="J1" pin="3"/>
<wire x1="160.02" y1="88.9" x2="167.64" y2="88.9" width="0.1524" layer="91"/>
<label x="167.64" y="88.9" size="1.778" layer="95"/>
</segment>
</net>
<net name="TX2GPS" class="0">
<segment>
<pinref part="CUBESAT_BUS" gate="J1" pin="2"/>
<wire x1="160.02" y1="86.36" x2="167.64" y2="86.36" width="0.1524" layer="91"/>
<label x="167.64" y="86.36" size="1.778" layer="95"/>
</segment>
</net>
<net name="A0" class="0">
<segment>
<pinref part="CUBESAT_BUS" gate="J1" pin="1"/>
<wire x1="160.02" y1="83.82" x2="167.64" y2="83.82" width="0.1524" layer="91"/>
<label x="167.64" y="83.82" size="1.778" layer="95"/>
</segment>
</net>
<net name="ENAB" class="0">
<segment>
<pinref part="LM3671" gate="J1" pin="1"/>
<wire x1="116.84" y1="93.98" x2="121.92" y2="93.98" width="0.1524" layer="91"/>
<label x="121.92" y="93.98" size="1.778" layer="95"/>
</segment>
</net>
</nets>
</sheet>
</sheets>
</schematic>
</drawing>
</eagle>
